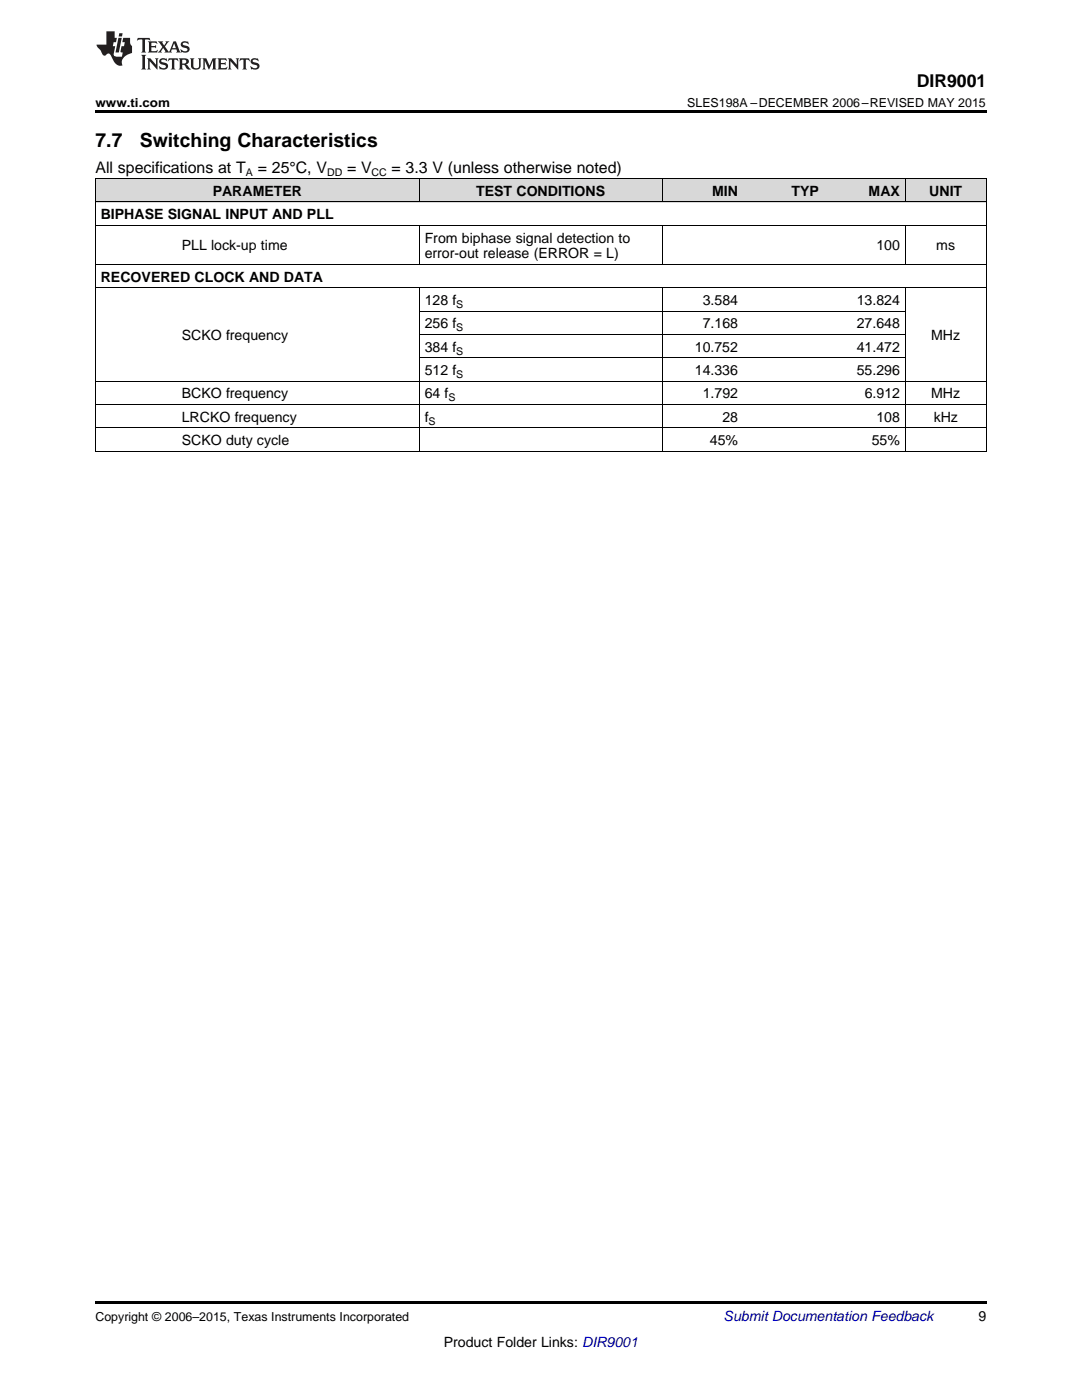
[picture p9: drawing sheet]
<svg xmlns="http://www.w3.org/2000/svg" width="216mm" height="279mm" viewBox="0 0 216 279" stroke-linecap="round" stroke-linejoin="round" font-family="sans-serif">
<g fill="#d8d8d8">
<path d="M19 35.7h16.2v4.7h-16.2z"/>
<path d="M35.2 35.7h48.5v4.7h-48.5z"/>
<path d="M83.7 35.7h48.5v4.7h-48.5z"/>
<path d="M132.2 35.7h16.1v4.7h-16.1z"/>
<path d="M148.3 35.7h16.2v4.7h-16.2z"/>
<path d="M164.5 35.7h16.2v4.7h-16.2z"/>
<path d="M180.7 35.7h16.1v4.7h-16.1z"/>
</g>
<path d="M19 22h177.8v.5h-177.8zM19 90.1h.2zM83.6 90.1h.1zM132.1 90.1h.1zM180.6 90.1h.1zM196.7 90.1h.1zM19 259.7h177.8v.5h-177.8z" fill="#000"/>
<g fill="none" stroke="#000" stroke-width=".2">
<path d="M19 35.6h177.8M19.1 35.7v54.4M83.6 35.7v4.7M132.1 35.7v4.7M180.6 35.7v4.7M196.8 35.7v54.4M19 57.4h177.8M19 52.8h177.8M19 45h177.8M19 40.3h177.8M83.6 45v7.8M83.6 57.5v32.6"/>
<path d="M132.1 45v7.8M132.1 57.5v32.6M180.6 45v7.8M180.6 57.5v32.6M19 76.1h177.8M83.7 71.4h97M83.7 66.8h97M83.7 62.1h97M19 90h177.8M19 85.4h177.8M19 80.7h177.8"/>
</g>
<g fill="#231f20">
<path d="M27.5 7.6l-.1 .5 .4-.2h.6v.1v2.1l-.2 .4h1l-.3-.4v-2.1l.1-.1h.5l.5 .2-.2-.5zM29.5 8.3l.2 .3v1.5l-.2 .4h1.8l.2-.6a1.04 1.04 0 0 1-1.3 .2v-.7h.6l.3 .2v-.6l-.3 .2h-.6v-.6l.8-.1 .4 .3-.2-.5zM31.5 8.3l.9 1.1-.9 1.1h.8l-.2-.2 .5-.7 .4 .7-.2 .2h1.5l-.1-.2 .1-.4h.9l.1 .4-.2 .2h1l-.3-.3-.7-1.9h-.5l-.9 2-.8-1 .9-1h-.8l.1 .3-.3 .5-.4-.6 .2-.2zM34.7 8.6l.4 1h-.7zM36.3 8.4a.63 .63 0 0 0-.2 .7 .63 .63 0 0 0 .6 .4l.6 .2 .1 .2a.75 .75 0 0 1-.7 .4 .75 .75 0 0 1-.6-.5l.1 .7 .1-.1a1.11 1.11 0 0 0 1.5-.6 1.13 1.13 0 0 0-1.2-.8l-.1-.4a1.04 1.04 0 0 1 1.2 .2l-.2-.5-.1 .1-.5-.2zM28.2 10.9l.2 .4v2.2l-.2 .4h1l-.3-.4v-2.2l.3-.4zM29.3 11.6l.3 .4v1.5l-.3 .4h.8l-.2-.4v-1.3l1.5 1.7v-1.9l.2-.4h-.7l.2 .4v.9l-1.1-1.3zM32 11.8a.62 .62 0 0 0-.2 .7 .62 .62 0 0 0 .6 .4l.6 .1 .1 .3a.76 .76 0 0 1-.7 .3 .76 .76 0 0 1-.6-.4l.1 .7 .1-.1a1.11 1.11 0 0 0 1.5-.6 1.13 1.13 0 0 0-1.2-.8l-.1-.4a1.04 1.04 0 0 1 1.2 .2l-.2-.6-.1 .1-.5-.1zM33.7 11.6l-.2 .6a.61 .61 0 0 1 .8-.3v1.6l-.2 .4h.9l-.2-.4v-1.6a.63 .63 0 0 1 .8 .3l-.2-.6zM35.6 11.6l.3 .4v1.5l-.3 .4h1l-.2-.2v-.8l.5 .2a.76 .76 0 0 0 1.2 .7l-1-1a.58 .58 0 0 0 .6-.5 .58 .58 0 0 0-.5-.6zM36.4 11.9h.1a.45 .45 0 0 1 .5 .1 .45 .45 0 0 1 .1 .5l-.7 .2zM37.9 11.6l.2 .2a2.17 2.17 0 0 0 .3 1.9 .99 .99 0 0 0 1.6-.6v-1.1l.2-.4h-.7l.2 .2a1.92 1.92 0 0 1-.2 1.8 .6 .6 0 0 1-.9-.5v-1.1l.2-.4zM40.4 11.6l.2 .4v1.5l-.2 .4h.7l-.2-.4v-1.4l.8 1.8 .8-1.8v1.4l-.2 .4h.9l-.2-.4v-1.5l.2-.4h-.8l-.6 1.5-.6-1.5zM43.4 11.6l.2 .4v1.5l-.2 .4h1.8l.2-.6a1.04 1.04 0 0 1-1.3 .1v-.6h.5l.4 .2v-.6l-.4 .2h-.5v-.7h.8l.3 .3-.1-.6zM45.5 11.6l.2 .4v1.5l-.2 .4h.7l-.2-.4v-1.3l1.5 1.7v-1.9l.2-.4h-.7l.2 .4v.9l-1.1-1.3zM47.9 11.6l-.1 .6a.61 .61 0 0 1 .8-.3v1.6l-.3 .4h1l-.3-.4 .1-1.6a.63 .63 0 0 1 .7 .3l-.1-.6zM50.2 11.8a.62 .62 0 0 0-.2 .7 .62 .62 0 0 0 .6 .4l.6 .1 .2 .3a.76 .76 0 0 1-.8 .3 .76 .76 0 0 1-.6-.4l.1 .7 .2-.1a1.11 1.11 0 0 0 1.5-.6 1.13 1.13 0 0 0-1.3-.8l-.1-.4a1.04 1.04 0 0 1 1.2 .2l-.1-.6-.2 .1-.5-.1z"/>
<path d="M21.2 6.3v2.6h-1.9l.1 .4 .7 .9a.91 .91 0 0 0 1 .8 .56 .56 0 0 1 .5-.3 .56 .56 0 0 1 .5 .3l.4 .8a1.53 1.53 0 0 0 1.9 1.2 1.54 1.54 0 0 1 1-2.1l.9-.3v-1.4a1.52 1.52 0 0 1-.3-1.6h-1.4l-.2 .8h.5l-.2 .8h-.4l-.2 1v.2l.4 .1-.2 .8a1.93 1.93 0 0 1-1.6-.3l.3-1.8h-.5l.2-.8h.4l.2-.8h-.4v-1.3zM23.6 7.6l-.6 2.9h.7l.6-2.9zM23.8 6.6l-.1 .7h.6l.2-.7z"/>
</g>
<g font-size="3.9">
<text x="19" y="29.3">7.7</text>
<text x="27.9" y="29.3">Switching Characteristics</text>
</g>
<text font-size="3.5" x="182.9" y="17.3">DIR9001</text>
<g font-size="3.2">
<text x="19" y="34.4">All specifications at T</text>
<text x="51.4" y="34.4">= 25°C, V</text>
<text x="69.3" y="34.4">= V</text>
<text x="78.1" y="34.4">= 3.3 V (unless otherwise noted)</text>
</g>
<g font-size="2.8">
<text x="42.4" y="39.1">PARAMETER</text>
<text x="95" y="39.1">TEST CONDITIONS</text>
<text x="142.1" y="39.1">MIN</text>
<text x="157.9" y="39.1">TYP</text>
<text x="173.3" y="39.1">MAX</text>
<text x="185.4" y="39.1">UNIT</text>
<text x="20.1" y="43.7">BIPHASE SIGNAL INPUT AND PLL</text>
<text x="36.3" y="50">PLL lock-up time</text>
<text x="84.7" y="48.4">From biphase signal detection to</text>
<text x="84.7" y="51.6">error-out release (ERROR = L)</text>
<text x="174.9" y="50">100</text>
<text x="186.8" y="50">ms</text>
<text x="20.1" y="56.2">RECOVERED CLOCK AND DATA</text>
<text x="84.7" y="60.9">128 f</text>
<text x="84.7" y="65.5">256 f</text>
<text x="140.2" y="60.9">3.584</text>
<text x="140.2" y="65.5">7.168</text>
<text x="171" y="60.9">13.824</text>
<text x="171" y="65.5">27.648</text>
<text x="36.3" y="67.9">SCKO frequency</text>
<text x="84.7" y="70.2">384 f</text>
<text x="138.6" y="70.2">10.752</text>
<text x="171" y="70.2">41.472</text>
<text x="185.8" y="67.9">MHz</text>
<text x="84.7" y="74.9">512 f</text>
<text x="138.6" y="74.9">14.336</text>
<text x="171" y="74.9">55.296</text>
<text x="36.3" y="79.5">BCKO frequency</text>
<text x="84.7" y="79.5">64 f</text>
<text x="140.2" y="79.5">1.792</text>
<text x="172.5" y="79.5">6.912</text>
<text x="185.8" y="79.5">MHz</text>
<text x="36.3" y="84.2">LRCKO frequency</text>
<text x="36.3" y="88.8">SCKO duty cycle</text>
<text x="84.7" y="84.2">f</text>
<text x="141.6" y="88.8">45%</text>
<text x="144.1" y="84.2">28</text>
<text x="174" y="88.8">55%</text>
<text x="174.9" y="84.2">108</text>
<text x="186.3" y="84.2">kHz</text>
<text x="195.3" y="263.6">9</text>
<text x="88.5" y="268.9">Product Folder Links: DIR9001</text>
</g>
<text font-size="2.8" fill="#0000c8" x="144.4" y="263.6">Submit Documentation Feedback</text>
<g font-size="2.5">
<text x="19" y="21.4">www.ti.com</text>
<text x="137.1" y="21.4">SLES198A –DECEMBER 2006–REVISED MAY 2015</text>
<text x="19" y="263.6">Copyright © 2006–2015, Texas Instruments Incorporated</text>
</g>
<g font-size="2.1">
<text x="49.1" y="35.1">A</text>
<text x="65.3" y="35.1">DD</text>
<text x="74.2" y="35.1">CC</text>
<text x="91.1" y="61.5">S</text>
<text x="91.1" y="66.1">S</text>
<text x="91.1" y="70.8">S</text>
<text x="91.1" y="75.4">S</text>
<text x="89.5" y="80.1">S</text>
<text x="85.5" y="84.7">S</text>
</g>
</svg>
